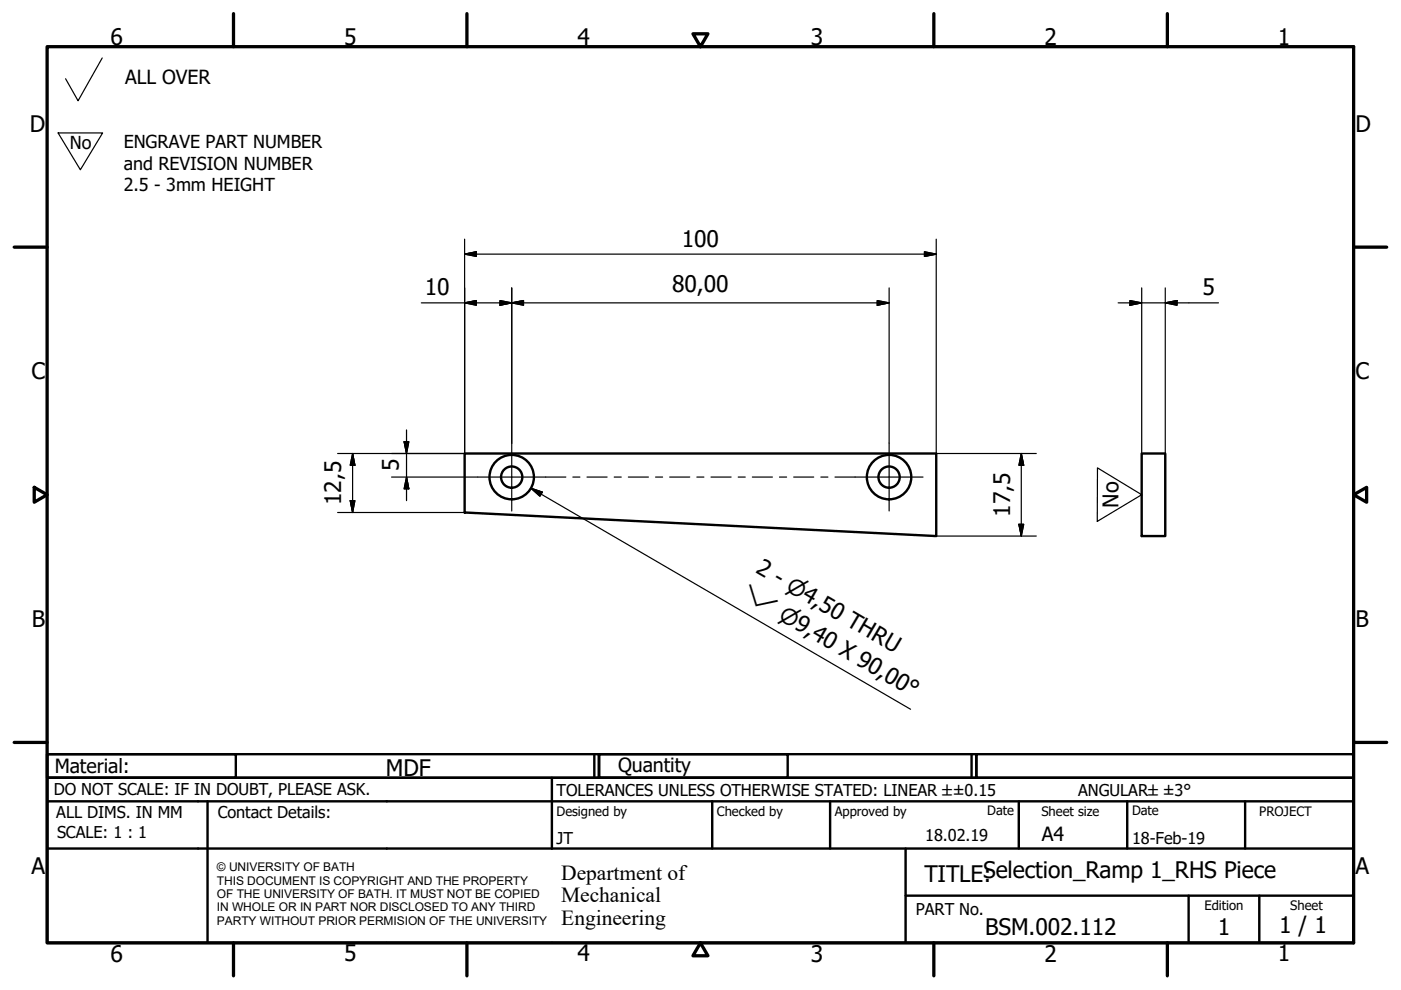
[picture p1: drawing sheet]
<svg xmlns="http://www.w3.org/2000/svg" width="297mm" height="210mm" viewBox="0 0 297 210" stroke-linecap="round" stroke-linejoin="round" font-family="sans-serif">
<!-- layer: Visible (ISO) -->
<g fill="none" stroke="#000" stroke-width=".51">
<path d="M98.5 96.2h100v17.5l-100-5zM242.1 96.2h5v17.5h-5z"/>
<circle cx="108.5" cy="101.2" r="4.7"/>
<circle cx="108.5" cy="101.2" r="2.25"/>
<circle cx="188.5" cy="101.2" r="2.25"/>
<circle cx="188.5" cy="101.2" r="4.7"/>
</g>
<!-- layer: Border (ISO) -->
<g fill="none" stroke="#000" stroke-width=".7">
<path d="M10 9.9h277v190h-277zM49.5 2.9v7M99 2.9v7M146.9 7.2h3.2l-1.6 2.7zM198 2.9v7M247.5 2.9v7M3 52.4h7M287 52.4h7M7.3 103.3l2.7 1.6-2.7 1.6zM287 104.9l2.8-1.6v3.2zM3 157.4h7M287 157.4h7"/>
<path d="M49.5 199.9v7M99 199.9v7M148.5 199.9l1.6 2.7h-3.2zM198 199.9v7M247.5 199.9v7"/>
</g>
<!-- layer: Title (ISO) -->
<g fill="none" stroke="#000" stroke-width=".51">
<path d="M10 159.9h40v5h-40zM10 159.9h117v5h-117zM126 159.9v5M127 159.9h40v5h-40zM127 159.9h80v5h-80zM206 159.9v5M207 159.9h80v5h-80zM10 169.9v-5h277v5M10 169.9h277v30h-277zM10 179.9h277M44 169.9v30M117 164.9v15"/>
<path d="M151 169.9v10M176 169.9v10M192 179.9v20M216 169.9v10M239 169.9v10M264 169.9v10M192 189.9h95M252 189.9v10M267 189.9v10"/>
</g>
<!-- layer: Sketch Geometry (ISO) -->
<path d="M21.7 12.3l-5.1 9.1-2.7-4.7M12.3 28.2h9.5l-4.8 7.8zM232.7 99.2l9.4 5.7-9.5 5.6z" fill="none" stroke="#000" stroke-width=".25"/>
<path d="M251.5 104.9v.1" fill="none" stroke="#fff" stroke-width=".21"/>
<!-- layer: Center Mark (ISO) -->
<path d="M108.5 94v14.3M188.5 94v14.3" fill="none" stroke="#000" stroke-width=".25"/>
<!-- layer: Centerline (ISO) -->
<g fill="none" stroke="#000" stroke-width=".25">
<path d="M101.3 101.1h18.7M121.5 101.1h1.5M124.5 101.1h4.2M130.2 101.1h1.5M133.2 101.1h4.3M139 101.1h1.5M142 101.1h4.2M147.7 101.1h1.5M150.7 101.1h4.3M156.5 101.1h1.5M159.5 101.1h4.3M165.3 101.1h1.5"/>
<path d="M168.3 101.1h4.2M174 101.1h1.5M177 101.1h18.7"/>
</g>
<!-- layer: Dimension (ISO) -->
<g fill="none" stroke="#000" stroke-width=".25">
<path d="M98.5 53.9l2.5-.5v1zM98.5 53.9h100M98.5 50.7v45.5h-26.9M196 53.4l2.5 .5-2.5 .5zM198.5 50.7v45.5h21.2M89.3 64.2h99.2M98.5 64.2l2.5-.5v1zM106 63.7l2.5 .5-2.5 .5zM108.5 64.2l2.5-.5v1zM108.5 61v33M186 63.7l2.5 .5-2.5 .5zM188.5 61v33"/>
<path d="M237.1 64.2h21.2M239.6 63.7l2.5 .5-2.5 .5zM242.1 61v35.2M247.1 64.2l2.5-.5v1zM247.1 61v35.2M74.8 96.2l.4 2.5h-.9zM74.8 96.2v12.5M85.7 93.7h1l-.5 2.5zM86.2 91.2v14.9M216.5 96.2l.5 2.5h-1zM216.5 96.2v17.5M71.6 108.7h26.9"/>
<path d="M74.3 106.1h.9l-.4 2.6zM83 101.1h18.3M86.2 101.1l.5 2.5h-1zM198.5 113.7h21.2M216 111.2h1l-.5 2.5z"/>
</g>
<g fill="#000" stroke="#000" stroke-width=".25">
<path d="M98.5 53.9l2.5-.5zM98.5 53.9l2.5-.5v1zM196 54.4l2.5-.5zM196 53.4l2.5 .5-2.5 .5zM98.5 64.2l2.5-.5zM98.5 64.2l2.5-.5v1zM106 64.7l2.5-.5zM106 63.7l2.5 .5-2.5 .5zM108.5 64.2l2.5-.5zM108.5 64.2l2.5-.5v1zM186 64.7l2.5-.5zM186 63.7l2.5 .5-2.5 .5z"/>
<path d="M239.6 64.7l2.5-.5zM239.6 63.7l2.5 .5-2.5 .5zM247.1 64.2l2.5-.5zM247.1 64.2l2.5-.5v1zM74.8 96.2l.4 2.5zM74.8 96.2l.4 2.5h-.9zM85.7 93.7l.5 2.5zM85.7 93.7h1l-.5 2.5zM216.5 96.2l.5 2.5zM216.5 96.2l.5 2.5h-1zM74.3 106.1l.5 2.6zM74.3 106.1h.9l-.4 2.6z"/>
<path d="M86.2 101.1l.5 2.5zM86.2 101.1l.5 2.5h-1zM216 111.2l.5 2.5zM216 111.2h1l-.5 2.5z"/>
</g>
<!-- layer: Symbol (ISO) -->
<path d="M112.6 103.5l2.4 .8-.5 .9zM112.6 103.5l80.5 46.9" fill="none" stroke="#000" stroke-width=".25"/>
<path d="M112.6 103.5l2.4 .8zM112.6 103.5l2.4 .8-.5 .9z" fill="#000" stroke="#000" stroke-width=".25"/>
<g font-size="4.8">
<text x="23.4" y="9.5">6</text>
<text x="72.9" y="9.5">5</text>
<text x="122.4" y="9.5">4</text>
<text x="171.9" y="9.5">3</text>
<text x="221.4" y="9.5">2</text>
<text x="270.9" y="9.5">1</text>
<text x="6.3" y="27.9">D</text>
<text x="287.4" y="27.9">D</text>
<text x="144.6" y="52.3">100</text>
<text x="90.1" y="62.6">10</text>
<text x="142.5" y="61.8">80,00</text>
<text x="255" y="62.6">5</text>
<text x="6.7" y="80.4">C</text>
<text x="287.4" y="80.4">C</text>
<text x="84.6" y="100" transform="rotate(-90 84.6 100)">5</text>
<text x="72.3" y="107.1" transform="rotate(-90 72.3 107.1)">12,5</text>
<text x="214.1" y="109.6" transform="rotate(-90 214.1 109.6)">17,5</text>
<text x="160" y="121.3" transform="rotate(30 160 121.3)">2 - ⌀4,50 THRU</text>
<text x="6.8" y="132.9">B</text>
<text x="287.4" y="132.9">B</text>
<text x="81.8" y="164.6">MDF</text>
<text x="6.7" y="185.4">A</text>
<text x="287.4" y="185.4">A</text>
<text x="196" y="187">TITLESelection_Ramp 1_RHS Piece</text>
<text x="208.5" y="187">:</text>
<text x="271.2" y="197.9">1 / 1</text>
<text x="23.4" y="203.9">6</text>
<text x="72.9" y="203.8">5</text>
<text x="122.4" y="203.8">4</text>
<text x="171.9" y="203.9">3</text>
<text x="208.9" y="198.2">BSM.002.112</text>
<text x="221.4" y="203.9">2</text>
<text x="258.2" y="198.2">1</text>
<text x="270.9" y="203.8">1</text>
</g>
<g font-size="4.6">
<text x="237.1" y="107.6" transform="rotate(-90 237.1 107.6)">No</text>
<text x="157" y="126.6" transform="rotate(30 157 126.6)">⌵</text>
<text x="164.8" y="131.2" transform="rotate(30 164.8 131.2)">⌀9,40 X 90,00°</text>
<text x="119" y="186.5">Department of</text>
<text x="119" y="191.3">Mechanical</text>
<text x="119" y="196">Engineering</text>
</g>
<g font-size="4.1">
<text x="26.5" y="17.8">ALL OVER</text>
<text x="11.6" y="163.9">Material:</text>
<text x="131" y="163.7">Quantity</text>
<text x="220.9" y="178.4">A4</text>
</g>
<g font-size="3.8">
<text x="14.8" y="31.5">No</text>
<text x="26.2" y="31.4">ENGRAVE PART NUMBER</text>
<text x="26.2" y="36">and REVISION NUMBER</text>
<text x="26.2" y="40.5">2.5 - 3mm HEIGHT</text>
</g>
<g font-size="3.5">
<text x="11.4" y="168.5">DO NOT SCALE: IF IN DOUBT, PLEASE ASK.</text>
<text x="11.9" y="173.5">ALL DIMS. IN MM</text>
<text x="46.2" y="173.5">Contact Details:</text>
<text x="118" y="168.8">TOLERANCES UNLESS OTHERWISE STATED: LINEAR ±±0.15</text>
<text x="228.6" y="168.8">ANGULAR±±3°</text>
<text x="12.1" y="177.6">SCALE: 1 : 1</text>
<text x="118" y="178.9">JT</text>
<text x="196.2" y="178.3">18.02.19</text>
<text x="240" y="178.9">18-Feb-19</text>
<text x="194.2" y="194.1">PART No.</text>
</g>
<g font-size="2.8">
<text x="118" y="173">Designed by</text>
<text x="152" y="173">Checked by</text>
<text x="177" y="173">Approved by</text>
<text x="209.3" y="172.9">Date</text>
<text x="220.8" y="173">Sheet size</text>
<text x="240" y="172.9">Date</text>
<text x="267" y="172.9">PROJECT</text>
<text x="255.4" y="193">Edition</text>
<text x="273.6" y="193">Sheet</text>
</g>
<g font-size="2.5">
<text x="46" y="184.7">© UNIVERSITY OF BATH</text>
<text x="46" y="187.6">THIS DOCUMENT IS COPYRIGHT AND THE PROPERTY</text>
<text x="46" y="190.4">OF THE UNIVERSITY OF BATH. IT MUST NOT BE COPIED</text>
<text x="46" y="193.2">IN WHOLE OR IN PART NOR DISCLOSED TO ANY THIRD</text>
<text x="46" y="196.1">PARTY WITHOUT PRIOR PERMISION OF THE UNIVERSITY</text>
</g>
</svg>
